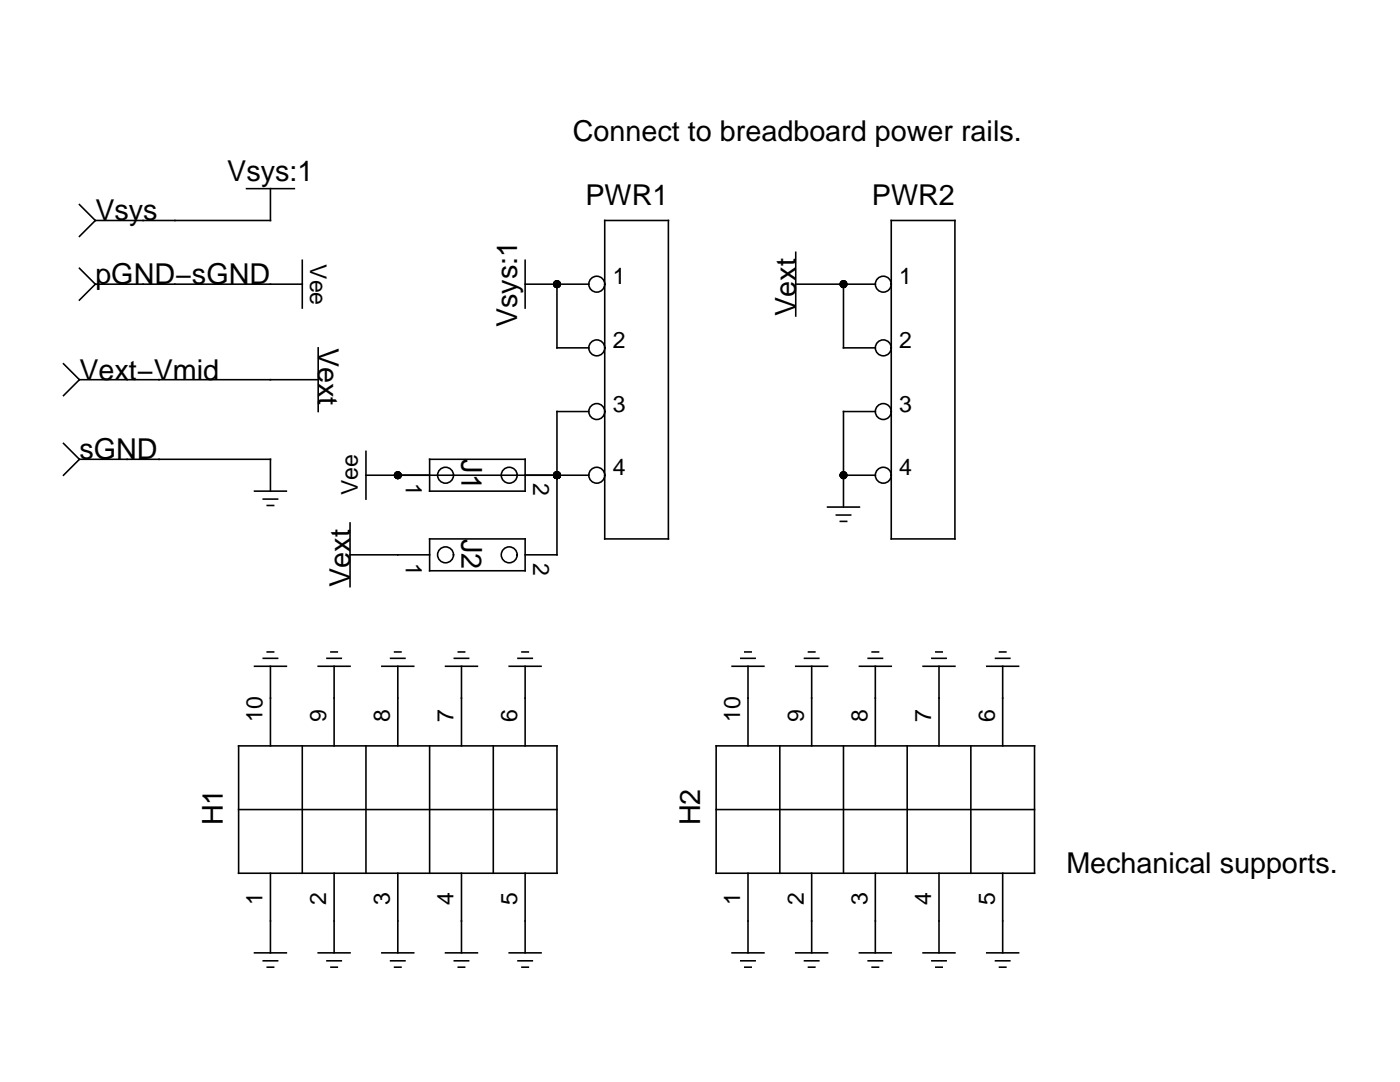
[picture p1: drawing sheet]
<svg xmlns="http://www.w3.org/2000/svg" width="279mm" height="216mm" viewBox="0 0 279 216" stroke-linecap="round" stroke-linejoin="round" font-family="sans-serif">
<g fill="none" stroke="#000" stroke-width=".32">
<path d="M49.2 37.6h9.5M54 37.6v6.4h-35M15.9 40.8l3.1 3.2M15.9 53.5l3.1 3.2M19 56.7h41.3M19 44l-3.1 3.2M19 56.7l-3.1 3.2M60.3 51.9v9.6M104.8 56.7h12.7M104.8 51.9v9.6M111.2 56.7v12.7h6.3M120.7 44h12.7v63.5h-12.7z"/>
<path d="M158.8 50.4v12.7M158.8 56.7h15.9M168.3 56.7v12.7h6.4M177.9 44h12.7v63.5h-12.7zM12.7 72.6l3.2 3.2M15.9 75.8h47.6M15.9 75.8l-3.2 3.1M63.5 69.4v12.7M12.7 88.5l3.2 3.1M15.9 91.6h38.1v6.4M15.9 91.6l-3.2 3.2M50.8 98h6.4"/>
<path d="M52.5 99.6h2.9M73 94.8h44.5M73 90.1v9.5M85.7 91.6h19.1v6.4h-19.1zM117.5 82.1h-6.3v28.6h-6.4M168.3 94.8h6.4M174.7 82.1h-6.4v19.1M53.3 100.9h1.3M69.9 110.7h15.8M69.9 104.4v12.7M85.7 107.5h19.1v6.4h-19.1zM165.2 101.2h6.3"/>
<path d="M166.9 102.8h2.9M167.7 104h1.3M50.8 132.9h6.4M52.5 131.4h2.9M53.3 130.1h1.3M54 132.9v15.9M63.5 132.9h6.4M65.3 131.4h2.8M66 130.1h1.3M66.7 132.9v15.9M76.2 132.9h6.4M78 131.4h2.8"/>
<path d="M78.8 130.1h1.2M79.4 132.9v15.9M88.9 132.9h6.4M90.7 131.4h2.8M91.5 130.1h1.2M92.1 132.9v15.9M101.6 132.9h6.4M103.4 131.4h2.8M104.2 130.1h1.2M104.8 132.9v15.9M146.1 132.9h6.4M147.8 131.4h2.9"/>
<path d="M148.6 130.1h1.3M149.3 132.9v15.9M158.8 132.9h6.4M160.6 131.4h2.8M161.3 130.1h1.3M162 132.9v15.9M171.5 132.9h6.4M173.3 131.4h2.8M174.1 130.1h1.2M174.7 132.9v15.9M184.2 132.9h6.4M186 131.4h2.8"/>
<path d="M186.8 130.1h1.2M187.4 132.9v15.9M196.9 132.9h6.4M198.7 131.4h2.8M199.5 130.1h1.2M200.1 132.9v15.9M47.6 148.8h63.6v25.4h-63.6zM60.3 148.8v25.4M73 148.8v25.4M85.7 148.8v25.4M98.4 148.8v25.4M142.9 148.8h63.6v25.4h-63.6z"/>
<path d="M155.6 148.8v25.4M168.3 148.8v25.4M181 148.8v25.4M193.8 148.8v25.4M47.6 161.5h63.6M54 174.2v15.9M66.7 174.2v15.9M79.4 174.2v15.9M92.1 174.2v15.9M104.8 174.2v15.9M142.9 161.5h63.6M149.3 174.2v15.9"/>
<path d="M162 174.2v15.9M174.7 174.2v15.9M187.4 174.2v15.9M200.1 174.2v15.9M50.8 190.1h6.4M52.5 191.7h2.9M53.3 193h1.3M63.5 190.1h6.4M65.3 191.7h2.8M66 193h1.3M76.2 190.1h6.4M78 191.7h2.8"/>
<path d="M78.8 193h1.2M88.9 190.1h6.4M90.7 191.7h2.8M91.5 193h1.2M101.6 190.1h6.4M103.4 191.7h2.8M104.2 193h1.2M146.1 190.1h6.4M147.8 191.7h2.9M148.6 193h1.3M158.8 190.1h6.4M160.6 191.7h2.8"/>
<path d="M161.3 193h1.3M171.5 190.1h6.4M173.3 191.7h2.8M174.1 193h1.2M184.2 190.1h6.4M186 191.7h2.8M186.8 193h1.2M196.9 190.1h6.4M198.7 191.7h2.8M199.5 193h1.2"/>
<circle cx="119.1" cy="56.7" r="1.59"/>
<circle cx="176.3" cy="56.7" r="1.59"/>
<circle cx="119.1" cy="69.4" r="1.59"/>
<circle cx="176.3" cy="69.4" r="1.59"/>
<circle cx="88.9" cy="94.8" r="1.59"/>
<circle cx="101.6" cy="94.8" r="1.59"/>
<circle cx="119.1" cy="82.1" r="1.59"/>
<circle cx="119.1" cy="94.8" r="1.59"/>
<circle cx="176.3" cy="82.1" r="1.59"/>
<circle cx="176.3" cy="94.8" r="1.59"/>
<circle cx="88.9" cy="110.7" r="1.59"/>
<circle cx="101.6" cy="110.7" r="1.59"/>
</g>
<g fill="#000">
<circle cx="111.2" cy="56.7" r=".79"/>
<circle cx="168.3" cy="56.7" r=".79"/>
<circle cx="79.4" cy="94.8" r=".79"/>
<circle cx="111.2" cy="94.8" r=".79"/>
<circle cx="168.3" cy="94.8" r=".79"/>
</g>
<g font-size="5.7">
<text x="114.3" y="28.1">Connect to breadboard power rails.</text>
<text x="45.4" y="36.1">Vsys:1</text>
<text x="116.8" y="40.8">PWR1</text>
<text x="174" y="40.8">PWR2</text>
<text x="19" y="44">Vsys</text>
<text x="19" y="56.7">pGND−sGND</text>
<text x="103.2" y="65.3" transform="rotate(-90 103.2 65.3)">Vsys:1</text>
<text x="158.8" y="63.1" transform="rotate(-90 158.8 63.1)">Vext</text>
<text x="63.5" y="69.4" transform="rotate(90 63.5 69.4)">Vext</text>
<text x="15.9" y="75.8">Vext−Vmid</text>
<text x="15.9" y="91.6">sGND</text>
<text x="92.1" y="91.6" transform="rotate(90 92.1 91.6)">J1</text>
<text x="92.1" y="107.5" transform="rotate(90 92.1 107.5)">J2</text>
<text x="69.9" y="117.1" transform="rotate(-90 69.9 117.1)">Vext</text>
<text x="44.4" y="164.7" transform="rotate(-90 44.4 164.7)">H1</text>
<text x="139.7" y="164.7" transform="rotate(-90 139.7 164.7)">H2</text>
<text x="212.8" y="174.2">Mechanical supports.</text>
</g>
<g font-size="4.6">
<text x="61.9" y="52.7" transform="rotate(90 61.9 52.7)">Vee</text>
<text x="122.3" y="56.7">1</text>
<text x="179.5" y="56.7">1</text>
<text x="122.3" y="69.4">2</text>
<text x="179.5" y="69.4">2</text>
<text x="122.3" y="82.1">3</text>
<text x="179.5" y="82.1">3</text>
<text x="122.3" y="94.8">4</text>
<text x="179.5" y="94.8">4</text>
<text x="71.4" y="98.8" transform="rotate(-90 71.4 98.8)">Vee</text>
<text x="81" y="96.4" transform="rotate(90 81 96.4)">1</text>
<text x="106.4" y="96.4" transform="rotate(90 106.4 96.4)">2</text>
<text x="81" y="112.3" transform="rotate(90 81 112.3)">1</text>
<text x="106.4" y="112.3" transform="rotate(90 106.4 112.3)">2</text>
<text x="52.4" y="144.1" transform="rotate(-90 52.4 144.1)">10</text>
<text x="65.1" y="144.1" transform="rotate(-90 65.1 144.1)">9</text>
<text x="77.8" y="144.1" transform="rotate(-90 77.8 144.1)">8</text>
<text x="90.5" y="144.1" transform="rotate(-90 90.5 144.1)">7</text>
<text x="103.2" y="144.1" transform="rotate(-90 103.2 144.1)">6</text>
<text x="147.7" y="144.1" transform="rotate(-90 147.7 144.1)">10</text>
<text x="160.4" y="144.1" transform="rotate(-90 160.4 144.1)">9</text>
<text x="173.1" y="144.1" transform="rotate(-90 173.1 144.1)">8</text>
<text x="185.8" y="144.1" transform="rotate(-90 185.8 144.1)">7</text>
<text x="198.5" y="144.1" transform="rotate(-90 198.5 144.1)">6</text>
<text x="52.4" y="180.6" transform="rotate(-90 52.4 180.6)">1</text>
<text x="65.1" y="180.6" transform="rotate(-90 65.1 180.6)">2</text>
<text x="77.8" y="180.6" transform="rotate(-90 77.8 180.6)">3</text>
<text x="90.5" y="180.6" transform="rotate(-90 90.5 180.6)">4</text>
<text x="103.2" y="180.6" transform="rotate(-90 103.2 180.6)">5</text>
<text x="147.7" y="180.6" transform="rotate(-90 147.7 180.6)">1</text>
<text x="160.4" y="180.6" transform="rotate(-90 160.4 180.6)">2</text>
<text x="173.1" y="180.6" transform="rotate(-90 173.1 180.6)">3</text>
<text x="185.8" y="180.6" transform="rotate(-90 185.8 180.6)">4</text>
<text x="198.5" y="180.6" transform="rotate(-90 198.5 180.6)">5</text>
</g>
</svg>
